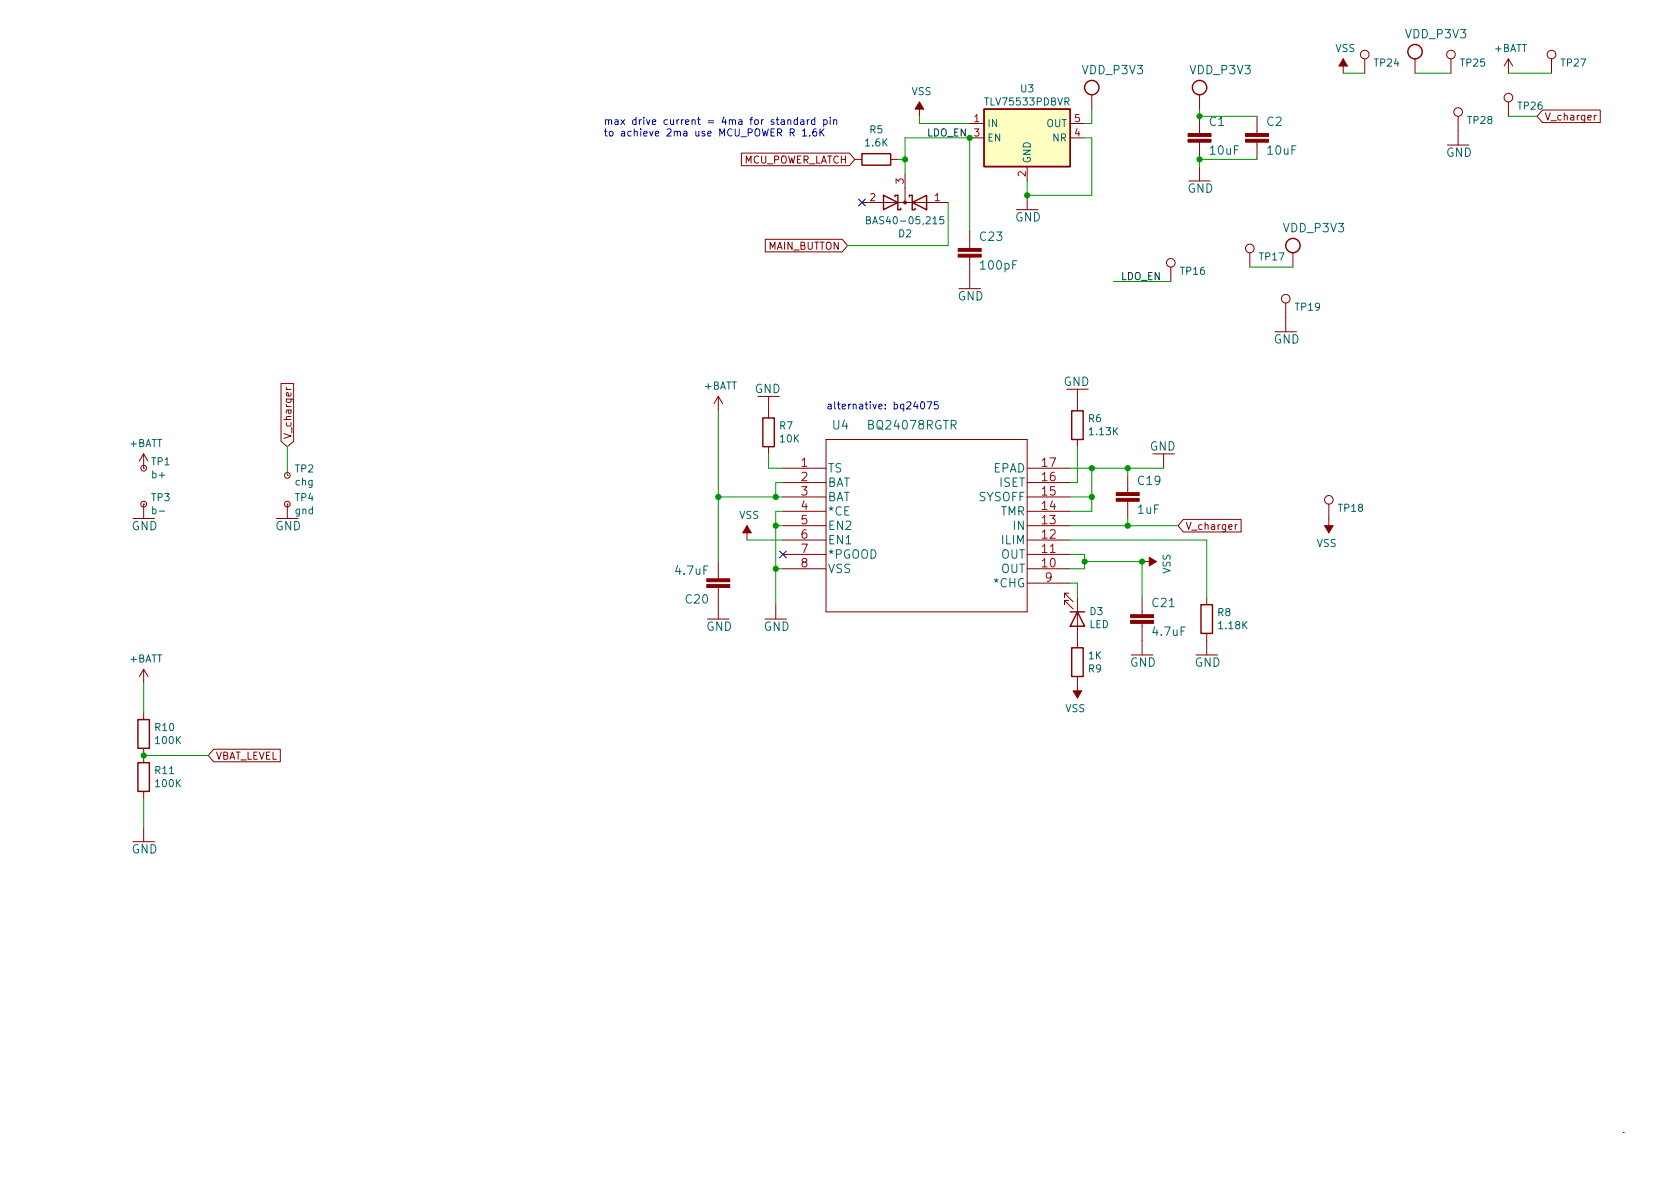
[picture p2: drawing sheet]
<svg xmlns="http://www.w3.org/2000/svg" width="297mm" height="210mm" viewBox="0 0 297 210" stroke-linecap="round" stroke-linejoin="round" font-family="sans-serif">
<g fill="none" stroke="#840000" stroke-width=".18">
<path d="M162.6 18v2.6M193 16.8v2.5M212.1 16.8v2.5M237.5 10.4v2.5M241.3 10.4v2.5M250.2 10.4v2.5M256.5 10.4v2.5M266.7 10.4v2.5M266.7 18v2.6M266.7 10.4l-.8 1.3M266.7 10.4l.8 1.3M272.7 19.5h10.2v2.2h-10.2l-.9-1.1z"/>
<path d="M274.3 10.4v2.5M131.1 27.1h19.1l.9 1.1-.9 1.1h-19.1zM151.1 28.2h1.3M152.4 35.8h15.2M157.5 28.2h1.2M160 30.7v5.1M171.4 21.8h2.6M171.4 24.4h2.6M179.7 37.1h3.8M181.6 29.5v2.5M181.6 34.5v2.6M189.2 21.8h2.6"/>
<path d="M189.2 24.4h2.6M210.2 32h3.8M212.1 20.6v3M212.1 25.1v3.1M212.1 29.5v2.5M222.2 20.6v3M222.2 25.1v3.1M255.9 25.6h3.8M257.8 20.6v5M281.9 20.4v.8M282.3 20.4l-.4 .2M135.3 42.3h13.6l1 1.1-1 1.1h-13.6z"/>
<path d="M169.5 51h3.9M171.4 40.9v3M171.4 45.5v5.5M207 47.2v2.6M221 44.7v2.5M225.4 58.7h3.8M227.3 53.6v5.1M228.6 44.7v2.5M49.7 67.8h2.2v10.2l-1.1 1-1.1-1zM50.6 68.5l.3 .4M50.6 68.9h.9M127 70.1v2.5"/>
<path d="M127 70.1l-.8 1.3M127 70.1l.8 1.3M134 70.1h3.8M135.9 70.1v3.8M135.9 79v1.3M146 77.7h35.6v30.5h-35.6zM188.6 68.8h3.8M190.5 68.8v3.8M190.5 77.7v1.3M23.5 91.7h3.8M25.4 89.1h.1M25.4 82.8h.1"/>
<path d="M25.4 80.3v2.5M25.4 89.1v2.6M25.4 80.3l-.8 1.2M25.4 80.3l.8 1.2M48.9 91.7h3.8M50.8 84.1h.1M50.8 89.1h.1M50.8 89.1v2.6M127 99.3v3.1M132.1 93v2.5M138.4 82.8h7.6M138.4 98h7.6"/>
<path d="M138.4 95.5h7.6M138.4 93h7.6M138.4 90.4h7.6M138.4 87.9h7.6M138.4 85.3h7.6M181.6 82.8h7.6M181.6 98h7.6M181.6 95.5h7.6M181.6 93h7.6M181.6 90.4h7.6M181.6 87.9h7.6M181.6 85.3h7.6"/>
<path d="M199.4 84.1v3M199.4 88.6v3.1M201.9 99.3h2.6M203.8 80.3h3.8M205.7 80.3v2.5M209.2 91.8h10.2v2.3h-10.2l-.9-1.1zM218.4 92.8v.8M218.8 92.8l-.4 .2M234.9 89.1v5.1M25.4 118.4v2.5M25.4 118.4l-.8 1.2M25.4 118.4l.8 1.2"/>
<path d="M125.1 109.5h3.8M127 103.9v5.6M135.3 109.5h3.8M137.2 106.9v2.6M138.4 100.6h7.6M181.6 100.6h7.6M181.6 103.1h7.6M189 104.9h-.8v.8v-.8l1.5 1.5M189 106.2h-.8v.7v-.7l1.5 1.5M190.5 105.7v8.8M190.5 119.6v3.8M200 115.8h3.8"/>
<path d="M201.9 105.7v3M201.9 110.2v5.6M211.5 115.8h3.8M213.4 105.7v1.2M213.4 112v3.8M25.4 126v1.2M25.4 132.3v2.6M25.4 139.9v1.3M37.8 132.5h11.8v2.2h-11.8l-1-1.1zM23.5 148.8h3.8M25.4 146.3v2.5M287 200.3h.1"/>
<circle cx="241.3" cy="9.6" r=".76"/>
<circle cx="256.5" cy="9.6" r=".76"/>
<circle cx="257.8" cy="19.8" r=".76"/>
<circle cx="266.7" cy="17.3" r=".76"/>
<circle cx="274.3" cy="9.6" r=".76"/>
<circle cx="207" cy="46.5" r=".76"/>
<circle cx="221" cy="43.9" r=".76"/>
<circle cx="227.3" cy="52.8" r=".76"/>
<circle cx="25.4" cy="82.8" r=".51"/>
<circle cx="25.4" cy="89.1" r=".51"/>
<circle cx="50.8" cy="84.1" r=".51"/>
<circle cx="50.8" cy="89.1" r=".51"/>
<circle cx="234.9" cy="88.4" r=".76"/>
</g>
<g fill="none" stroke="#840000" stroke-width=".25">
<path d="M174 19.3h15.2v10.2h-15.2zM152.4 27.2h5.1v2h-5.1zM156.2 34.5l2.5 1.3-2.5 1.3zM158.2 34.8v-.3h.5v2.6h.6v-.3M160.8 34.8v-.3h.5v2.6h.5v-.3M161.3 35.8l2.5-1.3v2.6zM134.9 73.9h2v5.1h-2zM189.5 72.6h2v5.1h-2zM189.2 108.2h2.6M189.5 114.5h2v5.1h-2zM190.5 108.2l1.3 2.5h-2.6zM212.3 106.9h2.1v5.1h-2.1z"/>
<path d="M24.4 134.9h2v5h-2zM24.4 127.2h2v5.1h-2z"/>
<circle cx="193" cy="15.5" r="1.27"/>
<circle cx="212.1" cy="15.5" r="1.27"/>
<circle cx="250.2" cy="9.1" r="1.27"/>
<circle cx="228.6" cy="43.4" r="1.27"/>
</g>
<g fill="#840000" stroke="#840000" stroke-width=".18">
<path d="M132.1 93l.7 1.2h-1.5z"/>
<path d="M237.5 10.4l.8 1.3h-1.6z"/>
<path d="M210.1 24.6h4v.5h-4z"/>
<path d="M210.1 23.6h4v.5h-4z"/>
<path d="M220.2 24.6h4.1v.5h-4.1z"/>
<path d="M220.2 23.6h4.1v.5h-4.1z"/>
<path d="M197.4 88.1h4v.5h-4z"/>
<path d="M197.4 87.1h4v.5h-4z"/>
<path d="M189.7 122.2h1.6l-.8 1.2z"/>
<path d="M169.4 45h4.1v.5h-4.1z"/>
<path d="M169.4 43.9h4.1v.5h-4.1z"/>
<path d="M162.6 18l.7 1.3h-1.5z"/>
<path d="M125 102.4h4v.5h-4z"/>
<path d="M125 103.4h4v.5h-4z"/>
<path d="M234.2 93h1.5l-.8 1.2z"/>
<path d="M199.9 109.7h4.1v.5h-4.1z"/>
<path d="M199.9 108.7h4.1v.5h-4.1z"/>
<path d="M203.2 98.5l1.3 .8-1.3 .8z"/>
<circle cx="160" cy="35.8" r=".25"/>
</g>
<path d="M174 19.3h15.2v10.2h-15.2z" fill="#ffffc2" stroke="#ffffc2" stroke-width=".18"/>
<path d="M153.2 38.9h.6l.1-.2-.1-.3-.6-.1v1.3h.5l.2-.1v-.3l-.3-.3M166.8 38.3h-.6v.6l.1-.1 .5 .1 .1 .1-.1 .5-.2 .1-.4-.1" fill="none" stroke="#006464" stroke-width=".18"/>
<g fill="none" stroke="#0000c2" stroke-width=".18">
<path d="M139.3 21.3l.2-.1h.3v.8M139.3 21.2v.8M141 21.2h-.4l-.2 .2 .1 .6h.5M141 20.7v1.3M141.6 21.2h.5v.8M141.9 23.2l.4-.4v1.3M141.9 24.1h.7M142.1 21.5h-.4l-.2 .2 .2 .3h.4M142.7 21.2v.8M143.1 21.2l-.4 .2M143.2 23.9v.2M144.1 21.2h-.4l-.2 .2 .1 .6h.5"/>
<path d="M144.1 20.7v1.3M144.3 22.8h-.4a.86 .86 0 0 0 0 1.3l.5-.2v-.4l-.2-.2h-.3l-.2 .2M145 22.8v1.3M145.2 23.3l.5 .8M145.6 21.2h.4l.2 .2-.1 .6h-.5M145.6 21.2v1.2M145.7 22.8l-.7 .7M146.8 20.7v.2M146.8 21.2v.8M147.4 21.3l.2-.1h.3v.8M147.4 21.2v.8M162.9 71.2l.2-.2a.68 .68 0 0 1 .4 .7 .68 .68 0 0 1-.4 .6l-.2-.1-.1-.4z"/>
<path d="M163.9 71h.9l-.6 1.3M165.8 71h-.6v.7l.2-.2 .4 .1 .1 .2-.1 .4-.1 .1-.5-.1"/>
</g>
<g fill="none" stroke="#009600" stroke-width=".18">
<path d="M193 19.3v2.5h-1.2M212.1 19.3v1.3h10.1M237.5 12.9h3.8M250.2 12.9h6.3M266.7 12.9h7.6M158.7 28.2h1.3M160 30.7v-6.3h11.4v16.5M162.6 20.6v1.2h8.8M167.6 35.8v7.6h-17.7M191.8 24.4h1.2v10.1h-11.4v-2.5M222.2 28.2h-10.1v1.3M266.7 20.6h5.1"/>
<path d="M196.8 49.8h10.2M221 47.2h7.6M50.8 79v5.1M127 72.6v26.7M190.5 79v6.3h-1.3M127 87.9h11.4M132.1 95.5h6.3M135.9 80.3v2.5h2.5M137.2 93h1.2M138.4 85.3h-1.2v2.6M138.4 90.4h-1.2v16.5M189.2 98h2.6v2.6h-2.6"/>
<path d="M189.2 87.9h3.8M189.2 82.8h16.5M189.2 93h19.1M189.2 95.5h24.2v10.2M191.8 99.3h10.1v6.4M193 82.8v7.6h-3.8M199.4 82.8v1.3M199.4 91.7v1.3M137.2 100.6h1.2M189.2 103.1h1.3v2.6M25.4 120.9v5.1M25.4 133.6h11.4"/>
<path d="M25.4 141.2v5.1"/>
</g>
<path d="M151.8 35.2l1.2 1.2M153 35.2l-1.2 1.2M137.8 97.4l1.2 1.2M139 97.4l-1.2 1.2" fill="none" stroke="#000084" stroke-width=".18"/>
<g fill="#009600" stroke="#009600" stroke-width=".18">
<circle cx="137.2" cy="93" r=".46"/>
<circle cx="137.2" cy="100.6" r=".46"/>
<circle cx="127" cy="87.9" r=".46"/>
<circle cx="191.8" cy="99.3" r=".46"/>
<circle cx="137.2" cy="87.9" r=".46"/>
<circle cx="193" cy="87.9" r=".46"/>
<circle cx="199.4" cy="82.8" r=".46"/>
<circle cx="193" cy="82.8" r=".46"/>
<circle cx="201.9" cy="99.3" r=".46"/>
<circle cx="199.4" cy="93" r=".46"/>
<circle cx="212.1" cy="28.2" r=".46"/>
<circle cx="212.1" cy="20.6" r=".46"/>
<circle cx="171.4" cy="24.4" r=".46"/>
<circle cx="181.6" cy="34.5" r=".46"/>
<circle cx="160" cy="28.2" r=".46"/>
<circle cx="25.4" cy="133.6" r=".46"/>
</g>
<g font-size="2.1" fill="#006464">
<text x="248.6" y="6.8">VDD_P3V3</text>
<text x="191.4" y="13.1">VDD_P3V3</text>
<text x="210.5" y="13.1">VDD_P3V3</text>
<text x="213.8" y="22.3">C1</text>
<text x="224" y="22.3">C2</text>
<text x="214" y="27.4">10uF</text>
<text x="224.2" y="27.4">10uF</text>
<text x="255.7" y="27.7">GND</text>
<text x="209.9" y="34.1">GND</text>
<text x="179.5" y="39.2">GND</text>
<text x="227" y="41.1">VDD_P3V3</text>
<text x="173.3" y="42.6">C23</text>
<text x="173.5" y="47.7">100pF</text>
<text x="169.3" y="53.1">GND</text>
<text x="225.2" y="60.8">GND</text>
<text x="133.4" y="69.5">GND</text>
<text x="188" y="68.2">GND</text>
<text x="147.2" y="75.9">U4</text>
<text x="153.7" y="75.9">BQ24078RGTR</text>
<text x="146.3" y="83.5">TS</text>
<text x="175.6" y="83.5">EPAD</text>
<text x="203.3" y="79.7">GND</text>
<text x="146.3" y="86.1">BAT</text>
<text x="146.3" y="88.6">BAT</text>
<text x="173" y="88.6">SYSOFF</text>
<text x="176.7" y="86.1">ISET</text>
<text x="201.3" y="85.8">C19</text>
<text x="23.2" y="93.8">GND</text>
<text x="48.6" y="93.8">GND</text>
<text x="146.3" y="91.2">*CE</text>
<text x="146.3" y="93.7">EN2</text>
<text x="176.8" y="91.2">TMR</text>
<text x="179.3" y="93.7">IN</text>
<text x="201.2" y="90.9">1uF</text>
<text x="119.6" y="101.6">4.7uF</text>
<text x="146.3" y="96.2">EN1</text>
<text x="146.3" y="98.8">*PGOOD</text>
<text x="146.3" y="101.3">VSS</text>
<text x="176.9" y="101.3">OUT</text>
<text x="176.9" y="98.8">OUT</text>
<text x="177.2" y="96.2">ILIM</text>
<text x="121.3" y="106.7">C20</text>
<text x="175.9" y="103.9">*CHG</text>
<text x="203.8" y="107.4">C21</text>
<text x="124.8" y="111.6">GND</text>
<text x="135" y="111.6">GND</text>
<text x="203.9" y="112.4">4.7uF</text>
<text x="199.8" y="117.9">GND</text>
<text x="211.2" y="117.9">GND</text>
<text x="23.2" y="150.9">GND</text>
</g>
<g font-size="2.1" fill="#a90000">
<text x="141.7" y="82.5">1</text>
<text x="184.3" y="82.5">17</text>
<text x="141.7" y="85.1">2</text>
<text x="141.7" y="87.6">3</text>
<text x="184.3" y="87.6">15</text>
<text x="184.3" y="85.1">16</text>
<text x="141.7" y="90.2">4</text>
<text x="141.7" y="92.7">5</text>
<text x="141.7" y="95.2">6</text>
<text x="184.3" y="95.2">12</text>
<text x="184.3" y="92.7">13</text>
<text x="184.3" y="90.2">14</text>
<text x="141.7" y="97.8">7</text>
<text x="141.7" y="100.3">8</text>
<text x="184.3" y="100.3">10</text>
<text x="184.3" y="97.8">11</text>
<text x="184.8" y="102.9">9</text>
</g>
<g font-size="1.8" fill="#006464">
<text x="236.1" y="9.2">VSS</text>
<text x="243.1" y="11.8">TP24</text>
<text x="258.3" y="11.8">TP25</text>
<text x="264.2" y="9.2">+BATT</text>
<text x="276.1" y="11.8">TP27</text>
<text x="161.2" y="16.8">VSS</text>
<text x="180.5" y="16.3">U3</text>
<text x="153.8" y="23.6">R5</text>
<text x="174.4" y="18.6">TLV75533PDBVR</text>
<text x="174.5" y="22.5">IN</text>
<text x="185" y="22.5">OUT</text>
<text x="259.6" y="21.9">TP28</text>
<text x="268.5" y="19.4">TP26</text>
<text x="153.1" y="25.9">1.6K</text>
<text x="174.5" y="25">EN</text>
<text x="182.2" y="29" transform="rotate(-90 182.2 29)">GND</text>
<text x="186.2" y="25">NR</text>
<text x="154.2" y="39.6">BAS40-05,215</text>
<text x="158.9" y="42">D2</text>
<text x="222.7" y="46">TP17</text>
<text x="208.8" y="48.6">TP16</text>
<text x="229.1" y="54.9">TP19</text>
<text x="124.5" y="68.9">+BATT</text>
<text x="137.9" y="75.9">R7</text>
<text x="192.5" y="74.6">R6</text>
<text x="192.7" y="77">1.13K</text>
<text x="22.9" y="79">+BATT</text>
<text x="26.8" y="82.3">TP1</text>
<text x="52.2" y="83.5">TP2</text>
<text x="138" y="78.2">10K</text>
<text x="26.8" y="88.6">TP3</text>
<text x="27" y="84.6">b+</text>
<text x="52.2" y="88.6">TP4</text>
<text x="52.2" y="85.8">chg</text>
<text x="27.2" y="90.9">b-</text>
<text x="52.2" y="90.9">gnd</text>
<text x="130.7" y="91.7">VSS</text>
<text x="236.7" y="90.5">TP18</text>
<text x="207" y="101.5" transform="rotate(-90 207 101.5)">VSS</text>
<text x="232.8" y="96.7">VSS</text>
<text x="192.6" y="111.1">LED</text>
<text x="192.7" y="108.8">D3</text>
<text x="215.3" y="108.9">R8</text>
<text x="215.6" y="111.2">1.18K</text>
<text x="22.9" y="117.1">+BATT</text>
<text x="192.5" y="118.9">R9</text>
<text x="192.5" y="116.6">1K</text>
<text x="188.3" y="125.9">VSS</text>
<text x="27.5" y="129.3">R10</text>
<text x="27.6" y="131.6">100K</text>
<text x="27.5" y="136.9">R11</text>
<text x="27.6" y="139.2">100K</text>
</g>
<g font-size="1.8" fill="#0000c2">
<text x="106.7" y="22.1">max drive current = 4ma for standard pin</text>
<text x="106.7" y="24.1">to achieve 2ma use MCU_POWER R 1.6K</text>
<text x="146" y="72.4">alternative: bq24075</text>
</g>
<g font-size="1.8" fill="#a90000">
<text x="172.2" y="21.6">1</text>
<text x="190" y="21.6">5</text>
<text x="172.2" y="24.1">3</text>
<text x="190" y="24.1">4</text>
<text x="153.8" y="35.6">2</text>
<text x="159.8" y="32.5" transform="rotate(-90 159.8 32.5)">3</text>
<text x="165.2" y="35.6">1</text>
<text x="181.4" y="31.2" transform="rotate(-90 181.4 31.2)">2</text>
</g>
<g font-size="1.8" fill="#840000">
<text x="273" y="21.3">V_charger</text>
<text x="131.2" y="28.9">MCU_POWER_LATCH</text>
<text x="135.7" y="44.2">MAIN_BUTTON</text>
<text x="51.5" y="77.7" transform="rotate(-90 51.5 77.7)">V_charger</text>
<text x="209.5" y="93.7">V_charger</text>
<text x="38.1" y="134.3">VBAT_LEVEL</text>
</g>
<g font-size="1.8" fill="#0f0f0f">
<text x="163.8" y="24.1">LDO_EN</text>
<text x="198.1" y="49.5">LDO_EN</text>
</g>
</svg>
